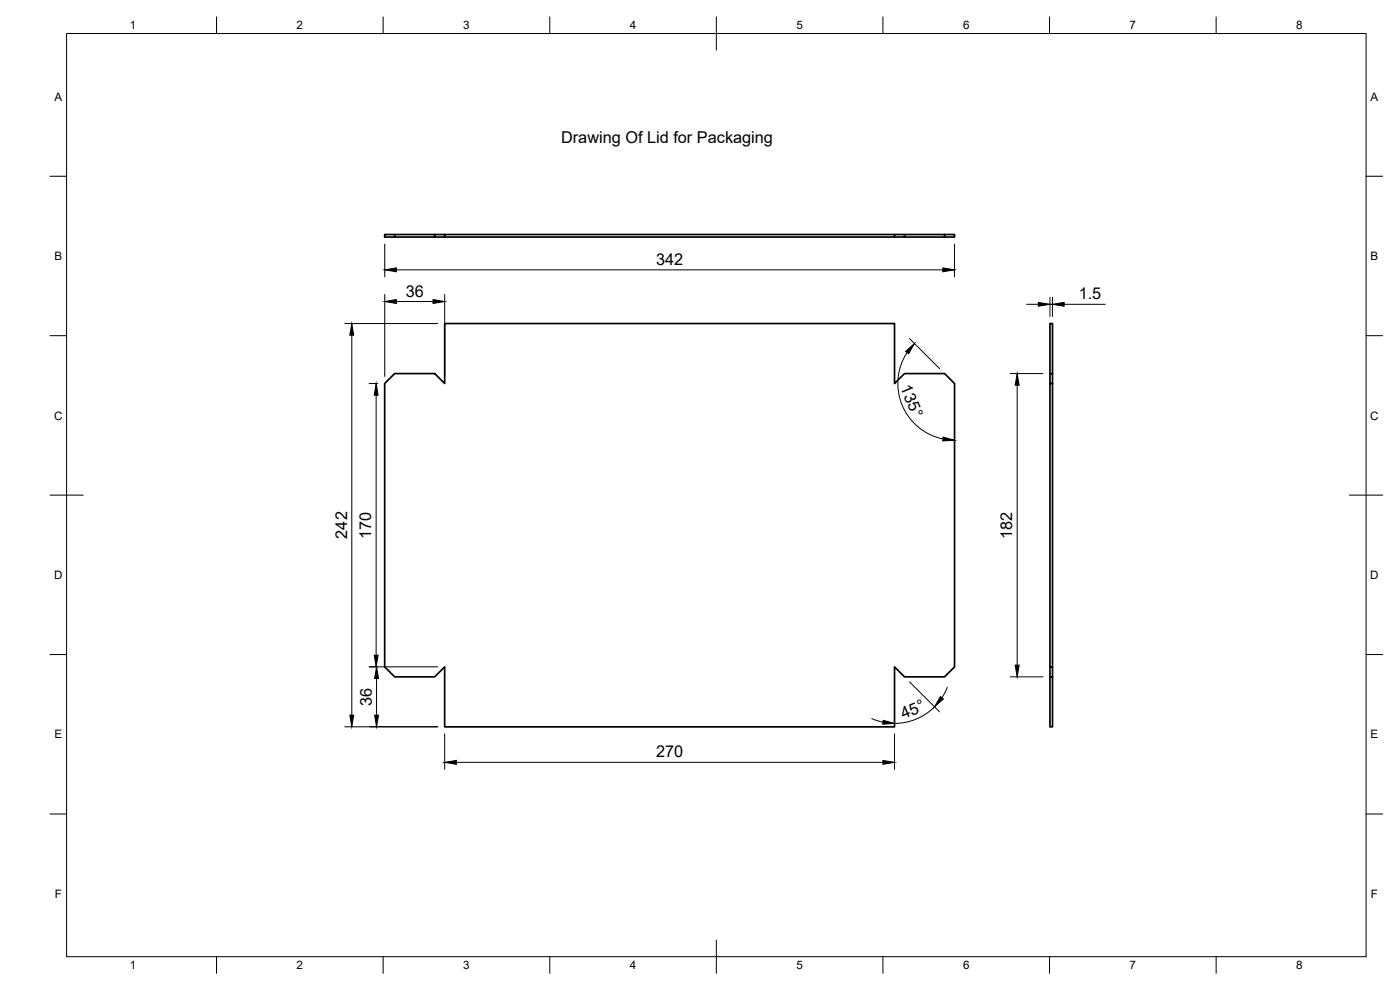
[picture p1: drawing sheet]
<svg xmlns="http://www.w3.org/2000/svg" width="420mm" height="297mm" viewBox="0 0 420 297" stroke-linecap="round" stroke-linejoin="round" font-family="sans-serif">
<!-- layer: Visible -->
<g fill="none" stroke="#000" stroke-width=".51">
<path d="M118.4 70.4h-3v.7h3v-.7h12.1M133.5 70.4h-3v.7h-12.1M268.5 70.4h-135v.7h-3M271.5 70.4h-3v.7h-135M271.5 71.1h12M283.5 70.4h3v.7h-3zM283.5 70.4h-12v.7h-3M115.4 115.1l3-3h12.1l3 3v-18h135v18l3-3h12l3 3v85l-3 3h-12l-3-3v18h-135v-18l-3 3h-12.1l-3-3zM315.1 112.1v-15h.8v15M315.1 115.1v85h.8v3M315.1 112.1v3h.8v85M315.1 112.1h.8v3"/>
<path d="M315.1 203.1h.8v15h-.8zM315.1 200.1v3"/>
</g>
<!-- layer: BORDER -->
<g fill="none" stroke="#000" stroke-width=".3">
<path d="M20 10.1h390v276.9h-390zM65 5.1v5M115 5.1v5M165 5.1v5M215 5.1v10M265 5.1v5M315 5.1v5M365 5.1v5M15 52.9h5M410 52.9h5M15 100.7h5M410 100.7h5"/>
<path d="M15 148.6h10M405 148.6h10M15 196.4h5M410 196.4h5M15 244.2h5M410 244.2h5M65 287v5M115 287v5M165 287v5M215 282.1v9.9M265 287v5M315 287v5"/>
<path d="M365 287v5"/>
</g>
<!-- layer: FD_Dimensions -->
<g fill="none" stroke="#000" stroke-width=".3">
<path d="M115.5 73.2v9.9M286.4 73.2v9.9M103.5 97.1h27.9M115.5 88.4v24.6M119 81h164M119 90.5h11M133.5 88.4v24.6M308.1 91.3h3.5M315.1 89.2v5.8M315.1 91.3h.7M315.8 89.2v5.8M319.4 91.3h12.3"/>
<path d="M105.6 100.6v114M110.8 115.1h2.6M112.9 118.6v78M272.2 105.7a17 17 0 0 0 10.8 26M272.9 101.6l9.1 9M303.2 112.1h9.8M305.3 115.6v84M103.5 218.1h27.9M110.8 200.1h20.6M113 203.6v11M261.7 215.6l3.3 1.1M272.9 204.6l9.1 9"/>
<path d="M280.5 212.1a17 17 0 0 1-12 5M284.3 206.2l-1.6 3.2M303.2 203.1h9.8M133.5 220.2v10.6M137 228.7h128M268.5 220.2v10.6"/>
</g>
<g fill="#000" stroke="#000" stroke-width=".3">
<path d="M115.5 81l3.5-.6v1.1zM115.5 90.5l3.5-.6v1.1zM130 89.9l3.5 .6-3.5 .5zM283 80.4l3.4 .6-3.4 .5zM311.6 90.7l3.5 .6-3.5 .6zM315.8 91.3l3.6-.6v1.2zM105.6 97.1l.6 3.5h-1.2zM112.9 115.1l.6 3.5h-1.2zM271.8 105.4l2.6-2.3-1.7 3zM305.3 112.1l.6 3.5h-1.2zM283 131.1l3.4 1-3.5 .2zM112.3 196.6h1.2l-.6 3.5z"/>
<path d="M304.7 199.6h1.2l-.6 3.5zM105 214.6h1.2l-.6 3.5zM113 200.1l.6 3.5h-1.2zM112.4 214.6h1.2l-.6 3.5zM265 216.1l3.5 1-3.6 .2zM282.2 209l.9 .7-2.6 2.4zM133.5 228.7l3.5-.5v1.1zM265 228.2l3.5 .5-3.5 .6z"/>
</g>
<g font-size="4.9">
<text x="168.4" y="42.8">Drawing Of Lid for Packaging</text>
<text x="196.9" y="79.5">342</text>
<text x="121.8" y="89">36</text>
<text x="323.7" y="89.8">1.5</text>
<text x="270.1" y="116.3" transform="rotate(68 270.1 116.3)">135°</text>
<text x="104.2" y="161.6" transform="rotate(-90 104.2 161.6)">242</text>
<text x="111.4" y="161.8" transform="rotate(-90 111.4 161.8)">170</text>
<text x="303.8" y="161.8" transform="rotate(-90 303.8 161.8)">182</text>
<text x="111.5" y="211.8" transform="rotate(-90 111.5 211.8)">36</text>
<text x="271.1" y="215.8" transform="rotate(-23 271.1 215.8)">45°</text>
<text x="196.9" y="227.3">270</text>
</g>
<g font-size="3.5">
<text x="39" y="8.8">1</text>
<text x="89" y="8.8">2</text>
<text x="139" y="8.8">3</text>
<text x="189" y="8.8">4</text>
<text x="239" y="8.8">5</text>
<text x="289" y="8.8">6</text>
<text x="339" y="8.8">7</text>
<text x="389" y="8.8">8</text>
<text x="16.3" y="30.2">A</text>
<text x="411.3" y="30.2">A</text>
<text x="16.3" y="78">B</text>
<text x="411.3" y="78">B</text>
<text x="16.2" y="125.9">C</text>
<text x="411.2" y="125.9">C</text>
<text x="16.2" y="173.7">D</text>
<text x="411.2" y="173.7">D</text>
<text x="16.3" y="221.6">E</text>
<text x="411.3" y="221.6">E</text>
<text x="16.4" y="269.4">F</text>
<text x="411.4" y="269.4">F</text>
<text x="39" y="290.8">1</text>
<text x="89" y="290.8">2</text>
<text x="139" y="290.8">3</text>
<text x="189" y="290.8">4</text>
<text x="239" y="290.8">5</text>
<text x="289" y="290.8">6</text>
<text x="339" y="290.8">7</text>
<text x="389" y="290.8">8</text>
</g>
</svg>
